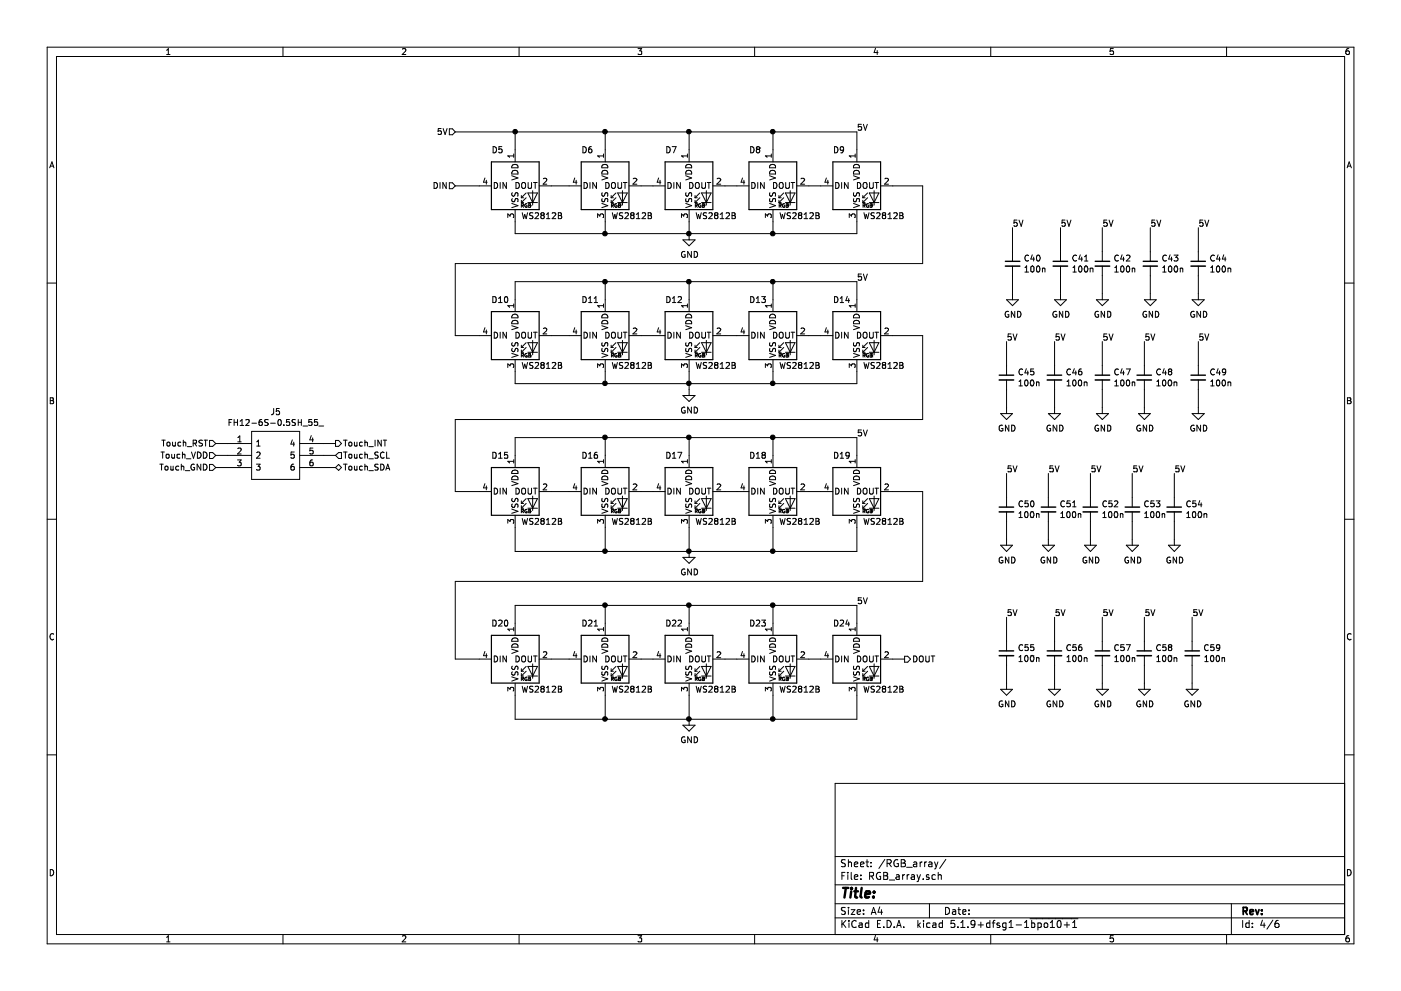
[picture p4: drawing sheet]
EESchema Schematic File Version 4
EELAYER 30 0
EELAYER END
$Descr A4 11693 8268
encoding utf-8
Sheet 4 6
Title ""
Date ""
Rev ""
Comp ""
Comment1 ""
Comment2 ""
Comment3 ""
Comment4 ""
$EndDescr
$Comp
L LED:WS2812B D5
U 1 1
P 4300 1550
F 0 "D5" H 4100 1850 50  0000 L CNN
F 1 "WS2812B" H 4350 1300 50  0000 L CNN
F 2 "LED_SMD:LED_WS2812B_PLCC4_5.0x5.0mm_P3.2mm" H 4350 1250 50  0001 L TNN
F 3 "https://cdn-shop.adafruit.com/datasheets/WS2812B.pdf" H 4400 1175 50  0001 L TNN
	1    4300 1550
	1    0    0    -1  
$EndComp
$Comp
L LED:WS2812B D6
U 1 1
P 5050 1550
F 0 "D6" H 4850 1850 50  0000 L CNN
F 1 "WS2812B" H 5100 1300 50  0000 L CNN
F 2 "LED_SMD:LED_WS2812B_PLCC4_5.0x5.0mm_P3.2mm" H 5100 1250 50  0001 L TNN
F 3 "https://cdn-shop.adafruit.com/datasheets/WS2812B.pdf" H 5150 1175 50  0001 L TNN
	1    5050 1550
	1    0    0    -1  
$EndComp
$Comp
L LED:WS2812B D7
U 1 1
P 5750 1550
F 0 "D7" H 5550 1850 50  0000 L CNN
F 1 "WS2812B" H 5800 1300 50  0000 L CNN
F 2 "LED_SMD:LED_WS2812B_PLCC4_5.0x5.0mm_P3.2mm" H 5800 1250 50  0001 L TNN
F 3 "https://cdn-shop.adafruit.com/datasheets/WS2812B.pdf" H 5850 1175 50  0001 L TNN
	1    5750 1550
	1    0    0    -1  
$EndComp
$Comp
L LED:WS2812B D8
U 1 1
P 6450 1550
F 0 "D8" H 6250 1850 50  0000 L CNN
F 1 "WS2812B" H 6500 1300 50  0000 L CNN
F 2 "LED_SMD:LED_WS2812B_PLCC4_5.0x5.0mm_P3.2mm" H 6500 1250 50  0001 L TNN
F 3 "https://cdn-shop.adafruit.com/datasheets/WS2812B.pdf" H 6550 1175 50  0001 L TNN
	1    6450 1550
	1    0    0    -1  
$EndComp
$Comp
L LED:WS2812B D9
U 1 1
P 7150 1550
F 0 "D9" H 6950 1850 50  0000 L CNN
F 1 "WS2812B" H 7200 1300 50  0000 L CNN
F 2 "LED_SMD:LED_WS2812B_PLCC4_5.0x5.0mm_P3.2mm" H 7200 1250 50  0001 L TNN
F 3 "https://cdn-shop.adafruit.com/datasheets/WS2812B.pdf" H 7250 1175 50  0001 L TNN
	1    7150 1550
	1    0    0    -1  
$EndComp
$Comp
L LED:WS2812B D10
U 1 1
P 4300 2800
F 0 "D10" H 4100 3100 50  0000 L CNN
F 1 "WS2812B" H 4350 2550 50  0000 L CNN
F 2 "LED_SMD:LED_WS2812B_PLCC4_5.0x5.0mm_P3.2mm" H 4350 2500 50  0001 L TNN
F 3 "https://cdn-shop.adafruit.com/datasheets/WS2812B.pdf" H 4400 2425 50  0001 L TNN
	1    4300 2800
	1    0    0    -1  
$EndComp
$Comp
L LED:WS2812B D11
U 1 1
P 5050 2800
F 0 "D11" H 4850 3100 50  0000 L CNN
F 1 "WS2812B" H 5100 2550 50  0000 L CNN
F 2 "LED_SMD:LED_WS2812B_PLCC4_5.0x5.0mm_P3.2mm" H 5100 2500 50  0001 L TNN
F 3 "https://cdn-shop.adafruit.com/datasheets/WS2812B.pdf" H 5150 2425 50  0001 L TNN
	1    5050 2800
	1    0    0    -1  
$EndComp
$Comp
L LED:WS2812B D12
U 1 1
P 5750 2800
F 0 "D12" H 5550 3100 50  0000 L CNN
F 1 "WS2812B" H 5800 2550 50  0000 L CNN
F 2 "LED_SMD:LED_WS2812B_PLCC4_5.0x5.0mm_P3.2mm" H 5800 2500 50  0001 L TNN
F 3 "https://cdn-shop.adafruit.com/datasheets/WS2812B.pdf" H 5850 2425 50  0001 L TNN
	1    5750 2800
	1    0    0    -1  
$EndComp
$Comp
L LED:WS2812B D13
U 1 1
P 6450 2800
F 0 "D13" H 6250 3100 50  0000 L CNN
F 1 "WS2812B" H 6500 2550 50  0000 L CNN
F 2 "LED_SMD:LED_WS2812B_PLCC4_5.0x5.0mm_P3.2mm" H 6500 2500 50  0001 L TNN
F 3 "https://cdn-shop.adafruit.com/datasheets/WS2812B.pdf" H 6550 2425 50  0001 L TNN
	1    6450 2800
	1    0    0    -1  
$EndComp
$Comp
L LED:WS2812B D14
U 1 1
P 7150 2800
F 0 "D14" H 6950 3100 50  0000 L CNN
F 1 "WS2812B" H 7200 2550 50  0000 L CNN
F 2 "LED_SMD:LED_WS2812B_PLCC4_5.0x5.0mm_P3.2mm" H 7200 2500 50  0001 L TNN
F 3 "https://cdn-shop.adafruit.com/datasheets/WS2812B.pdf" H 7250 2425 50  0001 L TNN
	1    7150 2800
	1    0    0    -1  
$EndComp
$Comp
L LED:WS2812B D15
U 1 1
P 4300 4100
F 0 "D15" H 4100 4400 50  0000 L CNN
F 1 "WS2812B" H 4350 3850 50  0000 L CNN
F 2 "LED_SMD:LED_WS2812B_PLCC4_5.0x5.0mm_P3.2mm" H 4350 3800 50  0001 L TNN
F 3 "https://cdn-shop.adafruit.com/datasheets/WS2812B.pdf" H 4400 3725 50  0001 L TNN
	1    4300 4100
	1    0    0    -1  
$EndComp
$Comp
L LED:WS2812B D16
U 1 1
P 5050 4100
F 0 "D16" H 4850 4400 50  0000 L CNN
F 1 "WS2812B" H 5100 3850 50  0000 L CNN
F 2 "LED_SMD:LED_WS2812B_PLCC4_5.0x5.0mm_P3.2mm" H 5100 3800 50  0001 L TNN
F 3 "https://cdn-shop.adafruit.com/datasheets/WS2812B.pdf" H 5150 3725 50  0001 L TNN
	1    5050 4100
	1    0    0    -1  
$EndComp
$Comp
L LED:WS2812B D17
U 1 1
P 5750 4100
F 0 "D17" H 5550 4400 50  0000 L CNN
F 1 "WS2812B" H 5800 3850 50  0000 L CNN
F 2 "LED_SMD:LED_WS2812B_PLCC4_5.0x5.0mm_P3.2mm" H 5800 3800 50  0001 L TNN
F 3 "https://cdn-shop.adafruit.com/datasheets/WS2812B.pdf" H 5850 3725 50  0001 L TNN
	1    5750 4100
	1    0    0    -1  
$EndComp
$Comp
L LED:WS2812B D18
U 1 1
P 6450 4100
F 0 "D18" H 6250 4400 50  0000 L CNN
F 1 "WS2812B" H 6500 3850 50  0000 L CNN
F 2 "LED_SMD:LED_WS2812B_PLCC4_5.0x5.0mm_P3.2mm" H 6500 3800 50  0001 L TNN
F 3 "https://cdn-shop.adafruit.com/datasheets/WS2812B.pdf" H 6550 3725 50  0001 L TNN
	1    6450 4100
	1    0    0    -1  
$EndComp
$Comp
L LED:WS2812B D19
U 1 1
P 7150 4100
F 0 "D19" H 6950 4400 50  0000 L CNN
F 1 "WS2812B" H 7200 3850 50  0000 L CNN
F 2 "LED_SMD:LED_WS2812B_PLCC4_5.0x5.0mm_P3.2mm" H 7200 3800 50  0001 L TNN
F 3 "https://cdn-shop.adafruit.com/datasheets/WS2812B.pdf" H 7250 3725 50  0001 L TNN
	1    7150 4100
	1    0    0    -1  
$EndComp
$Comp
L LED:WS2812B D20
U 1 1
P 4300 5500
F 0 "D20" H 4100 5800 50  0000 L CNN
F 1 "WS2812B" H 4350 5250 50  0000 L CNN
F 2 "LED_SMD:LED_WS2812B_PLCC4_5.0x5.0mm_P3.2mm" H 4350 5200 50  0001 L TNN
F 3 "https://cdn-shop.adafruit.com/datasheets/WS2812B.pdf" H 4400 5125 50  0001 L TNN
	1    4300 5500
	1    0    0    -1  
$EndComp
$Comp
L LED:WS2812B D21
U 1 1
P 5050 5500
F 0 "D21" H 4850 5800 50  0000 L CNN
F 1 "WS2812B" H 5100 5250 50  0000 L CNN
F 2 "LED_SMD:LED_WS2812B_PLCC4_5.0x5.0mm_P3.2mm" H 5100 5200 50  0001 L TNN
F 3 "https://cdn-shop.adafruit.com/datasheets/WS2812B.pdf" H 5150 5125 50  0001 L TNN
	1    5050 5500
	1    0    0    -1  
$EndComp
$Comp
L LED:WS2812B D22
U 1 1
P 5750 5500
F 0 "D22" H 5550 5800 50  0000 L CNN
F 1 "WS2812B" H 5800 5250 50  0000 L CNN
F 2 "LED_SMD:LED_WS2812B_PLCC4_5.0x5.0mm_P3.2mm" H 5800 5200 50  0001 L TNN
F 3 "https://cdn-shop.adafruit.com/datasheets/WS2812B.pdf" H 5850 5125 50  0001 L TNN
	1    5750 5500
	1    0    0    -1  
$EndComp
$Comp
L LED:WS2812B D23
U 1 1
P 6450 5500
F 0 "D23" H 6250 5800 50  0000 L CNN
F 1 "WS2812B" H 6500 5250 50  0000 L CNN
F 2 "LED_SMD:LED_WS2812B_PLCC4_5.0x5.0mm_P3.2mm" H 6500 5200 50  0001 L TNN
F 3 "https://cdn-shop.adafruit.com/datasheets/WS2812B.pdf" H 6550 5125 50  0001 L TNN
	1    6450 5500
	1    0    0    -1  
$EndComp
$Comp
L LED:WS2812B D24
U 1 1
P 7150 5500
F 0 "D24" H 6950 5800 50  0000 L CNN
F 1 "WS2812B" H 7200 5250 50  0000 L CNN
F 2 "LED_SMD:LED_WS2812B_PLCC4_5.0x5.0mm_P3.2mm" H 7200 5200 50  0001 L TNN
F 3 "https://cdn-shop.adafruit.com/datasheets/WS2812B.pdf" H 7250 5125 50  0001 L TNN
	1    7150 5500
	1    0    0    -1  
$EndComp
Wire Wire Line
	4600 1550 4750 1550
Wire Wire Line
	5350 1550 5450 1550
Wire Wire Line
	6050 1550 6150 1550
Wire Wire Line
	6750 1550 6850 1550
Wire Wire Line
	4600 2800 4750 2800
Wire Wire Line
	5350 2800 5450 2800
Wire Wire Line
	6050 2800 6150 2800
Wire Wire Line
	6750 2800 6850 2800
Wire Wire Line
	4600 4100 4750 4100
Wire Wire Line
	5350 4100 5450 4100
Wire Wire Line
	6050 4100 6150 4100
Wire Wire Line
	6750 4100 6850 4100
Wire Wire Line
	4600 5500 4750 5500
Wire Wire Line
	5350 5500 5450 5500
Wire Wire Line
	6050 5500 6150 5500
Wire Wire Line
	6750 5500 6850 5500
Wire Wire Line
	7450 1550 7700 1550
Wire Wire Line
	7700 2200 3800 2200
Wire Wire Line
	3800 2200 3800 2800
Wire Wire Line
	3800 2800 4000 2800
Wire Wire Line
	7450 2800 7700 2800
Wire Wire Line
	7700 3500 3800 3500
Wire Wire Line
	3800 4100 4000 4100
Text HLabel 3800 1100 0    50   Input ~ 0
5V
Wire Wire Line
	3800 1100 4300 1100
Wire Wire Line
	7150 1100 7150 1250
Wire Wire Line
	6450 1250 6450 1100
Connection ~ 6450 1100
Wire Wire Line
	6450 1100 7150 1100
Wire Wire Line
	5750 1250 5750 1100
Connection ~ 5750 1100
Wire Wire Line
	5750 1100 6450 1100
Wire Wire Line
	5050 1250 5050 1100
Connection ~ 5050 1100
Wire Wire Line
	5050 1100 5750 1100
Wire Wire Line
	4300 1250 4300 1100
Connection ~ 4300 1100
Wire Wire Line
	4300 1100 5050 1100
Text Label 7150 1100 0    50   ~ 0
5V
Wire Wire Line
	7150 2500 7150 2350
Wire Wire Line
	7150 2350 6450 2350
Wire Wire Line
	4300 2350 4300 2500
Wire Wire Line
	5050 2500 5050 2350
Connection ~ 5050 2350
Wire Wire Line
	5050 2350 4300 2350
Wire Wire Line
	5750 2500 5750 2350
Connection ~ 5750 2350
Wire Wire Line
	5750 2350 5050 2350
Wire Wire Line
	6450 2500 6450 2350
Connection ~ 6450 2350
Wire Wire Line
	6450 2350 5750 2350
Text Label 7150 2350 0    50   ~ 0
5V
Wire Wire Line
	3800 3500 3800 4100
Wire Wire Line
	4300 3800 4300 3650
Wire Wire Line
	4300 3650 5050 3650
Wire Wire Line
	7150 3650 7150 3800
Wire Wire Line
	6450 3800 6450 3650
Connection ~ 6450 3650
Wire Wire Line
	6450 3650 7150 3650
Wire Wire Line
	5750 3800 5750 3650
Connection ~ 5750 3650
Wire Wire Line
	5750 3650 6450 3650
Wire Wire Line
	5050 3800 5050 3650
Connection ~ 5050 3650
Wire Wire Line
	5050 3650 5750 3650
Text Label 7150 3650 0    50   ~ 0
5V
Wire Wire Line
	7150 3100 7150 3200
Wire Wire Line
	7150 3200 6450 3200
Wire Wire Line
	4300 3200 4300 3100
Wire Wire Line
	5050 3100 5050 3200
Connection ~ 5050 3200
Wire Wire Line
	5050 3200 4300 3200
Wire Wire Line
	5750 3100 5750 3200
Connection ~ 5750 3200
Wire Wire Line
	5750 3200 5050 3200
Wire Wire Line
	6450 3100 6450 3200
Connection ~ 6450 3200
Wire Wire Line
	6450 3200 5750 3200
$Comp
L power:GND #PWR053
U 1 1
P 5750 3250
F 0 "#PWR053" H 5750 3000 50  0001 C CNN
F 1 "GND" H 5755 3077 50  0000 C CNN
F 2 "" H 5750 3250 50  0001 C CNN
F 3 "" H 5750 3250 50  0001 C CNN
	1    5750 3250
	1    0    0    -1  
$EndComp
Wire Wire Line
	5750 3200 5750 3250
Wire Wire Line
	4300 1850 4300 1950
Wire Wire Line
	4300 1950 5050 1950
Wire Wire Line
	7150 1950 7150 1850
Wire Wire Line
	6450 1850 6450 1950
Connection ~ 6450 1950
Wire Wire Line
	6450 1950 7150 1950
Wire Wire Line
	5750 1850 5750 1950
Connection ~ 5750 1950
Wire Wire Line
	5750 1950 6450 1950
Wire Wire Line
	5050 1850 5050 1950
Connection ~ 5050 1950
Wire Wire Line
	5050 1950 5750 1950
$Comp
L power:GND #PWR052
U 1 1
P 5750 1950
F 0 "#PWR052" H 5750 1700 50  0001 C CNN
F 1 "GND" H 5755 1777 50  0000 C CNN
F 2 "" H 5750 1950 50  0001 C CNN
F 3 "" H 5750 1950 50  0001 C CNN
	1    5750 1950
	1    0    0    -1  
$EndComp
Wire Wire Line
	7700 1550 7700 2200
Wire Wire Line
	7700 2800 7700 3500
Wire Wire Line
	4300 4400 4300 4600
Wire Wire Line
	4300 4600 5050 4600
Wire Wire Line
	7150 4600 7150 4400
Wire Wire Line
	6450 4400 6450 4600
Connection ~ 6450 4600
Wire Wire Line
	6450 4600 7150 4600
Wire Wire Line
	5750 4400 5750 4600
Connection ~ 5750 4600
Wire Wire Line
	5750 4600 6450 4600
Wire Wire Line
	5050 4400 5050 4600
Connection ~ 5050 4600
Wire Wire Line
	5050 4600 5750 4600
$Comp
L power:GND #PWR054
U 1 1
P 5750 4600
F 0 "#PWR054" H 5750 4350 50  0001 C CNN
F 1 "GND" H 5755 4427 50  0000 C CNN
F 2 "" H 5750 4600 50  0001 C CNN
F 3 "" H 5750 4600 50  0001 C CNN
	1    5750 4600
	1    0    0    -1  
$EndComp
Wire Wire Line
	7700 4100 7700 4850
Wire Wire Line
	7700 4850 3800 4850
Wire Wire Line
	3800 5500 4000 5500
Wire Wire Line
	7450 4100 7700 4100
Wire Wire Line
	3800 4850 3800 5500
Wire Wire Line
	4300 5200 4300 5050
Wire Wire Line
	4300 5050 5050 5050
Wire Wire Line
	7150 5050 7150 5200
Wire Wire Line
	6450 5050 6450 5200
Connection ~ 6450 5050
Wire Wire Line
	6450 5050 7150 5050
Wire Wire Line
	5750 5200 5750 5050
Connection ~ 5750 5050
Wire Wire Line
	5750 5050 6450 5050
Wire Wire Line
	5050 5200 5050 5050
Connection ~ 5050 5050
Wire Wire Line
	5050 5050 5750 5050
Text Label 7150 5050 0    50   ~ 0
5V
$Comp
L power:GND #PWR055
U 1 1
P 5750 6000
F 0 "#PWR055" H 5750 5750 50  0001 C CNN
F 1 "GND" H 5755 5827 50  0000 C CNN
F 2 "" H 5750 6000 50  0001 C CNN
F 3 "" H 5750 6000 50  0001 C CNN
	1    5750 6000
	1    0    0    -1  
$EndComp
Wire Wire Line
	4300 5800 4300 6000
Wire Wire Line
	7150 6000 7150 5800
Connection ~ 5750 6000
Wire Wire Line
	5750 6000 6450 6000
Wire Wire Line
	6450 5800 6450 6000
Connection ~ 6450 6000
Wire Wire Line
	6450 6000 7150 6000
Wire Wire Line
	5050 5800 5050 6000
Wire Wire Line
	4300 6000 5050 6000
Connection ~ 5050 6000
Wire Wire Line
	5050 6000 5750 6000
Wire Wire Line
	5750 6000 5750 5800
Text HLabel 3800 1550 0    50   Input ~ 0
DIN
Wire Wire Line
	3800 1550 4000 1550
Text HLabel 7550 5500 2    50   Output ~ 0
DOUT
Wire Wire Line
	7450 5500 7550 5500
$Comp
L Device:C_Small C40
U 1 1
P 8450 2200
F 0 "C40" H 8542 2246 50  0000 L CNN
F 1 "100n" H 8542 2155 50  0000 L CNN
F 2 "Capacitor_SMD:C_0402_1005Metric" H 8450 2200 50  0001 C CNN
F 3 "~" H 8450 2200 50  0001 C CNN
	1    8450 2200
	1    0    0    -1  
$EndComp
$Comp
L power:GND #PWR057
U 1 1
P 8450 2450
F 0 "#PWR057" H 8450 2200 50  0001 C CNN
F 1 "GND" H 8455 2277 50  0000 C CNN
F 2 "" H 8450 2450 50  0001 C CNN
F 3 "" H 8450 2450 50  0001 C CNN
	1    8450 2450
	1    0    0    -1  
$EndComp
Wire Wire Line
	8450 2100 8450 1900
Wire Wire Line
	8450 2300 8450 2450
Text Label 8450 1900 0    50   ~ 0
5V
$Comp
L Device:C_Small C44
U 1 1
P 10000 2200
F 0 "C44" H 10092 2246 50  0000 L CNN
F 1 "100n" H 10092 2155 50  0000 L CNN
F 2 "Capacitor_SMD:C_0402_1005Metric" H 10000 2200 50  0001 C CNN
F 3 "~" H 10000 2200 50  0001 C CNN
	1    10000 2200
	1    0    0    -1  
$EndComp
$Comp
L power:GND #PWR061
U 1 1
P 10000 2450
F 0 "#PWR061" H 10000 2200 50  0001 C CNN
F 1 "GND" H 10005 2277 50  0000 C CNN
F 2 "" H 10000 2450 50  0001 C CNN
F 3 "" H 10000 2450 50  0001 C CNN
	1    10000 2450
	1    0    0    -1  
$EndComp
Wire Wire Line
	10000 2100 10000 1900
Wire Wire Line
	10000 2300 10000 2450
Text Label 10000 1900 0    50   ~ 0
5V
$Comp
L Device:C_Small C48
U 1 1
P 9550 3150
F 0 "C48" H 9642 3196 50  0000 L CNN
F 1 "100n" H 9642 3105 50  0000 L CNN
F 2 "Capacitor_SMD:C_0402_1005Metric" H 9550 3150 50  0001 C CNN
F 3 "~" H 9550 3150 50  0001 C CNN
	1    9550 3150
	1    0    0    -1  
$EndComp
$Comp
L power:GND #PWR065
U 1 1
P 9550 3400
F 0 "#PWR065" H 9550 3150 50  0001 C CNN
F 1 "GND" H 9555 3227 50  0000 C CNN
F 2 "" H 9550 3400 50  0001 C CNN
F 3 "" H 9550 3400 50  0001 C CNN
	1    9550 3400
	1    0    0    -1  
$EndComp
Wire Wire Line
	9550 3050 9550 2850
Wire Wire Line
	9550 3250 9550 3400
Text Label 9550 2850 0    50   ~ 0
5V
$Comp
L Device:C_Small C52
U 1 1
P 9100 4250
F 0 "C52" H 9192 4296 50  0000 L CNN
F 1 "100n" H 9192 4205 50  0000 L CNN
F 2 "Capacitor_SMD:C_0402_1005Metric" H 9100 4250 50  0001 C CNN
F 3 "~" H 9100 4250 50  0001 C CNN
	1    9100 4250
	1    0    0    -1  
$EndComp
$Comp
L power:GND #PWR069
U 1 1
P 9100 4500
F 0 "#PWR069" H 9100 4250 50  0001 C CNN
F 1 "GND" H 9105 4327 50  0000 C CNN
F 2 "" H 9100 4500 50  0001 C CNN
F 3 "" H 9100 4500 50  0001 C CNN
	1    9100 4500
	1    0    0    -1  
$EndComp
Wire Wire Line
	9100 4150 9100 3950
Wire Wire Line
	9100 4350 9100 4500
Text Label 9100 3950 0    50   ~ 0
5V
$Comp
L Device:C_Small C42
U 1 1
P 9200 2200
F 0 "C42" H 9292 2246 50  0000 L CNN
F 1 "100n" H 9292 2155 50  0000 L CNN
F 2 "Capacitor_SMD:C_0402_1005Metric" H 9200 2200 50  0001 C CNN
F 3 "~" H 9200 2200 50  0001 C CNN
	1    9200 2200
	1    0    0    -1  
$EndComp
$Comp
L power:GND #PWR059
U 1 1
P 9200 2450
F 0 "#PWR059" H 9200 2200 50  0001 C CNN
F 1 "GND" H 9205 2277 50  0000 C CNN
F 2 "" H 9200 2450 50  0001 C CNN
F 3 "" H 9200 2450 50  0001 C CNN
	1    9200 2450
	1    0    0    -1  
$EndComp
Wire Wire Line
	9200 2100 9200 1900
Wire Wire Line
	9200 2300 9200 2450
Text Label 9200 1900 0    50   ~ 0
5V
$Comp
L Device:C_Small C46
U 1 1
P 8800 3150
F 0 "C46" H 8892 3196 50  0000 L CNN
F 1 "100n" H 8892 3105 50  0000 L CNN
F 2 "Capacitor_SMD:C_0402_1005Metric" H 8800 3150 50  0001 C CNN
F 3 "~" H 8800 3150 50  0001 C CNN
	1    8800 3150
	1    0    0    -1  
$EndComp
$Comp
L power:GND #PWR063
U 1 1
P 8800 3400
F 0 "#PWR063" H 8800 3150 50  0001 C CNN
F 1 "GND" H 8805 3227 50  0000 C CNN
F 2 "" H 8800 3400 50  0001 C CNN
F 3 "" H 8800 3400 50  0001 C CNN
	1    8800 3400
	1    0    0    -1  
$EndComp
Wire Wire Line
	8800 3050 8800 2850
Wire Wire Line
	8800 3250 8800 3400
Text Label 8800 2850 0    50   ~ 0
5V
$Comp
L Device:C_Small C50
U 1 1
P 8400 4250
F 0 "C50" H 8492 4296 50  0000 L CNN
F 1 "100n" H 8492 4205 50  0000 L CNN
F 2 "Capacitor_SMD:C_0402_1005Metric" H 8400 4250 50  0001 C CNN
F 3 "~" H 8400 4250 50  0001 C CNN
	1    8400 4250
	1    0    0    -1  
$EndComp
$Comp
L power:GND #PWR067
U 1 1
P 8400 4500
F 0 "#PWR067" H 8400 4250 50  0001 C CNN
F 1 "GND" H 8405 4327 50  0000 C CNN
F 2 "" H 8400 4500 50  0001 C CNN
F 3 "" H 8400 4500 50  0001 C CNN
	1    8400 4500
	1    0    0    -1  
$EndComp
Wire Wire Line
	8400 4150 8400 3950
Wire Wire Line
	8400 4350 8400 4500
Text Label 8400 3950 0    50   ~ 0
5V
$Comp
L Device:C_Small C54
U 1 1
P 9800 4250
F 0 "C54" H 9892 4296 50  0000 L CNN
F 1 "100n" H 9892 4205 50  0000 L CNN
F 2 "Capacitor_SMD:C_0402_1005Metric" H 9800 4250 50  0001 C CNN
F 3 "~" H 9800 4250 50  0001 C CNN
	1    9800 4250
	1    0    0    -1  
$EndComp
$Comp
L power:GND #PWR071
U 1 1
P 9800 4500
F 0 "#PWR071" H 9800 4250 50  0001 C CNN
F 1 "GND" H 9805 4327 50  0000 C CNN
F 2 "" H 9800 4500 50  0001 C CNN
F 3 "" H 9800 4500 50  0001 C CNN
	1    9800 4500
	1    0    0    -1  
$EndComp
Wire Wire Line
	9800 4150 9800 3950
Wire Wire Line
	9800 4350 9800 4500
Text Label 9800 3950 0    50   ~ 0
5V
$Comp
L Device:C_Small C56
U 1 1
P 8800 5450
F 0 "C56" H 8892 5496 50  0000 L CNN
F 1 "100n" H 8892 5405 50  0000 L CNN
F 2 "Capacitor_SMD:C_0402_1005Metric" H 8800 5450 50  0001 C CNN
F 3 "~" H 8800 5450 50  0001 C CNN
	1    8800 5450
	1    0    0    -1  
$EndComp
$Comp
L power:GND #PWR073
U 1 1
P 8800 5700
F 0 "#PWR073" H 8800 5450 50  0001 C CNN
F 1 "GND" H 8805 5527 50  0000 C CNN
F 2 "" H 8800 5700 50  0001 C CNN
F 3 "" H 8800 5700 50  0001 C CNN
	1    8800 5700
	1    0    0    -1  
$EndComp
Wire Wire Line
	8800 5350 8800 5150
Wire Wire Line
	8800 5550 8800 5700
Text Label 8800 5150 0    50   ~ 0
5V
$Comp
L Device:C_Small C58
U 1 1
P 9550 5450
F 0 "C58" H 9642 5496 50  0000 L CNN
F 1 "100n" H 9642 5405 50  0000 L CNN
F 2 "Capacitor_SMD:C_0402_1005Metric" H 9550 5450 50  0001 C CNN
F 3 "~" H 9550 5450 50  0001 C CNN
	1    9550 5450
	1    0    0    -1  
$EndComp
$Comp
L power:GND #PWR075
U 1 1
P 9550 5700
F 0 "#PWR075" H 9550 5450 50  0001 C CNN
F 1 "GND" H 9555 5527 50  0000 C CNN
F 2 "" H 9550 5700 50  0001 C CNN
F 3 "" H 9550 5700 50  0001 C CNN
	1    9550 5700
	1    0    0    -1  
$EndComp
Wire Wire Line
	9550 5350 9550 5150
Wire Wire Line
	9550 5550 9550 5700
Text Label 9550 5150 0    50   ~ 0
5V
$Comp
L Device:C_Small C41
U 1 1
P 8850 2200
F 0 "C41" H 8942 2246 50  0000 L CNN
F 1 "100n" H 8942 2155 50  0000 L CNN
F 2 "Capacitor_SMD:C_0402_1005Metric" H 8850 2200 50  0001 C CNN
F 3 "~" H 8850 2200 50  0001 C CNN
	1    8850 2200
	1    0    0    -1  
$EndComp
$Comp
L power:GND #PWR058
U 1 1
P 8850 2450
F 0 "#PWR058" H 8850 2200 50  0001 C CNN
F 1 "GND" H 8855 2277 50  0000 C CNN
F 2 "" H 8850 2450 50  0001 C CNN
F 3 "" H 8850 2450 50  0001 C CNN
	1    8850 2450
	1    0    0    -1  
$EndComp
Wire Wire Line
	8850 2100 8850 1900
Wire Wire Line
	8850 2300 8850 2450
Text Label 8850 1900 0    50   ~ 0
5V
$Comp
L Device:C_Small C45
U 1 1
P 8400 3150
F 0 "C45" H 8492 3196 50  0000 L CNN
F 1 "100n" H 8492 3105 50  0000 L CNN
F 2 "Capacitor_SMD:C_0402_1005Metric" H 8400 3150 50  0001 C CNN
F 3 "~" H 8400 3150 50  0001 C CNN
	1    8400 3150
	1    0    0    -1  
$EndComp
$Comp
L power:GND #PWR062
U 1 1
P 8400 3400
F 0 "#PWR062" H 8400 3150 50  0001 C CNN
F 1 "GND" H 8405 3227 50  0000 C CNN
F 2 "" H 8400 3400 50  0001 C CNN
F 3 "" H 8400 3400 50  0001 C CNN
	1    8400 3400
	1    0    0    -1  
$EndComp
Wire Wire Line
	8400 3050 8400 2850
Wire Wire Line
	8400 3250 8400 3400
Text Label 8400 2850 0    50   ~ 0
5V
$Comp
L Device:C_Small C59
U 1 1
P 9950 5450
F 0 "C59" H 10042 5496 50  0000 L CNN
F 1 "100n" H 10042 5405 50  0000 L CNN
F 2 "Capacitor_SMD:C_0402_1005Metric" H 9950 5450 50  0001 C CNN
F 3 "~" H 9950 5450 50  0001 C CNN
	1    9950 5450
	1    0    0    -1  
$EndComp
$Comp
L power:GND #PWR066
U 1 1
P 9950 5700
F 0 "#PWR066" H 9950 5450 50  0001 C CNN
F 1 "GND" H 9955 5527 50  0000 C CNN
F 2 "" H 9950 5700 50  0001 C CNN
F 3 "" H 9950 5700 50  0001 C CNN
	1    9950 5700
	1    0    0    -1  
$EndComp
Wire Wire Line
	9950 5350 9950 5150
Wire Wire Line
	9950 5550 9950 5700
Text Label 9950 5150 0    50   ~ 0
5V
$Comp
L Device:C_Small C53
U 1 1
P 9450 4250
F 0 "C53" H 9542 4296 50  0000 L CNN
F 1 "100n" H 9542 4205 50  0000 L CNN
F 2 "Capacitor_SMD:C_0402_1005Metric" H 9450 4250 50  0001 C CNN
F 3 "~" H 9450 4250 50  0001 C CNN
	1    9450 4250
	1    0    0    -1  
$EndComp
$Comp
L power:GND #PWR070
U 1 1
P 9450 4500
F 0 "#PWR070" H 9450 4250 50  0001 C CNN
F 1 "GND" H 9455 4327 50  0000 C CNN
F 2 "" H 9450 4500 50  0001 C CNN
F 3 "" H 9450 4500 50  0001 C CNN
	1    9450 4500
	1    0    0    -1  
$EndComp
Wire Wire Line
	9450 4150 9450 3950
Wire Wire Line
	9450 4350 9450 4500
Text Label 9450 3950 0    50   ~ 0
5V
$Comp
L Device:C_Small C43
U 1 1
P 9600 2200
F 0 "C43" H 9692 2246 50  0000 L CNN
F 1 "100n" H 9692 2155 50  0000 L CNN
F 2 "Capacitor_SMD:C_0402_1005Metric" H 9600 2200 50  0001 C CNN
F 3 "~" H 9600 2200 50  0001 C CNN
	1    9600 2200
	1    0    0    -1  
$EndComp
$Comp
L power:GND #PWR060
U 1 1
P 9600 2450
F 0 "#PWR060" H 9600 2200 50  0001 C CNN
F 1 "GND" H 9605 2277 50  0000 C CNN
F 2 "" H 9600 2450 50  0001 C CNN
F 3 "" H 9600 2450 50  0001 C CNN
	1    9600 2450
	1    0    0    -1  
$EndComp
Wire Wire Line
	9600 2100 9600 1900
Wire Wire Line
	9600 2300 9600 2450
Text Label 9600 1900 0    50   ~ 0
5V
$Comp
L Device:C_Small C47
U 1 1
P 9200 3150
F 0 "C47" H 9292 3196 50  0000 L CNN
F 1 "100n" H 9292 3105 50  0000 L CNN
F 2 "Capacitor_SMD:C_0402_1005Metric" H 9200 3150 50  0001 C CNN
F 3 "~" H 9200 3150 50  0001 C CNN
	1    9200 3150
	1    0    0    -1  
$EndComp
$Comp
L power:GND #PWR064
U 1 1
P 9200 3400
F 0 "#PWR064" H 9200 3150 50  0001 C CNN
F 1 "GND" H 9205 3227 50  0000 C CNN
F 2 "" H 9200 3400 50  0001 C CNN
F 3 "" H 9200 3400 50  0001 C CNN
	1    9200 3400
	1    0    0    -1  
$EndComp
Wire Wire Line
	9200 3050 9200 2850
Wire Wire Line
	9200 3250 9200 3400
Text Label 9200 2850 0    50   ~ 0
5V
$Comp
L Device:C_Small C51
U 1 1
P 8750 4250
F 0 "C51" H 8842 4296 50  0000 L CNN
F 1 "100n" H 8842 4205 50  0000 L CNN
F 2 "Capacitor_SMD:C_0402_1005Metric" H 8750 4250 50  0001 C CNN
F 3 "~" H 8750 4250 50  0001 C CNN
	1    8750 4250
	1    0    0    -1  
$EndComp
$Comp
L power:GND #PWR068
U 1 1
P 8750 4500
F 0 "#PWR068" H 8750 4250 50  0001 C CNN
F 1 "GND" H 8755 4327 50  0000 C CNN
F 2 "" H 8750 4500 50  0001 C CNN
F 3 "" H 8750 4500 50  0001 C CNN
	1    8750 4500
	1    0    0    -1  
$EndComp
Wire Wire Line
	8750 4150 8750 3950
Wire Wire Line
	8750 4350 8750 4500
Text Label 8750 3950 0    50   ~ 0
5V
$Comp
L Device:C_Small C57
U 1 1
P 9200 5450
F 0 "C57" H 9292 5496 50  0000 L CNN
F 1 "100n" H 9292 5405 50  0000 L CNN
F 2 "Capacitor_SMD:C_0402_1005Metric" H 9200 5450 50  0001 C CNN
F 3 "~" H 9200 5450 50  0001 C CNN
	1    9200 5450
	1    0    0    -1  
$EndComp
$Comp
L power:GND #PWR074
U 1 1
P 9200 5700
F 0 "#PWR074" H 9200 5450 50  0001 C CNN
F 1 "GND" H 9205 5527 50  0000 C CNN
F 2 "" H 9200 5700 50  0001 C CNN
F 3 "" H 9200 5700 50  0001 C CNN
	1    9200 5700
	1    0    0    -1  
$EndComp
Wire Wire Line
	9200 5350 9200 5150
Wire Wire Line
	9200 5550 9200 5700
Text Label 9200 5150 0    50   ~ 0
5V
$Comp
L Device:C_Small C55
U 1 1
P 8400 5450
F 0 "C55" H 8492 5496 50  0000 L CNN
F 1 "100n" H 8492 5405 50  0000 L CNN
F 2 "Capacitor_SMD:C_0402_1005Metric" H 8400 5450 50  0001 C CNN
F 3 "~" H 8400 5450 50  0001 C CNN
	1    8400 5450
	1    0    0    -1  
$EndComp
$Comp
L power:GND #PWR072
U 1 1
P 8400 5700
F 0 "#PWR072" H 8400 5450 50  0001 C CNN
F 1 "GND" H 8405 5527 50  0000 C CNN
F 2 "" H 8400 5700 50  0001 C CNN
F 3 "" H 8400 5700 50  0001 C CNN
	1    8400 5700
	1    0    0    -1  
$EndComp
Wire Wire Line
	8400 5350 8400 5150
Wire Wire Line
	8400 5550 8400 5700
Text Label 8400 5150 0    50   ~ 0
5V
$Comp
L Device:C_Small C49
U 1 1
P 10000 3150
F 0 "C49" H 10092 3196 50  0000 L CNN
F 1 "100n" H 10092 3105 50  0000 L CNN
F 2 "Capacitor_SMD:C_0402_1005Metric" H 10000 3150 50  0001 C CNN
F 3 "~" H 10000 3150 50  0001 C CNN
	1    10000 3150
	1    0    0    -1  
$EndComp
$Comp
L power:GND #PWR056
U 1 1
P 10000 3400
F 0 "#PWR056" H 10000 3150 50  0001 C CNN
F 1 "GND" H 10005 3227 50  0000 C CNN
F 2 "" H 10000 3400 50  0001 C CNN
F 3 "" H 10000 3400 50  0001 C CNN
	1    10000 3400
	1    0    0    -1  
$EndComp
Wire Wire Line
	10000 3050 10000 2850
Wire Wire Line
	10000 3250 10000 3400
Text Label 10000 2850 0    50   ~ 0
5V
$Comp
L EnvOpenPico-rescue:FH12-6S-0.5SH_55_-FH12-6S-0.5SH_55_ J5
U 1 1
P 1900 3700
AR Path="/6249AFDD" Ref="J5"  Part="1" 
AR Path="/61FD836B/6249AFDD" Ref="J5"  Part="1" 
F 0 "J5" H 2300 3965 50  0000 C CNN
F 1 "FH12-6S-0.5SH_55_" H 2300 3874 50  0000 C CNN
F 2 "Hirose-FH12-6S-0:FH12-6S-0.5SH_55__1" H 2550 3800 50  0001 L CNN
F 3 "https://www.hirose.com/product/en/download_file/key_name/FH12-6S-0.5SH%2855%29/category/Drawing%20(2D)/doc_file_id/75611/?file_category_id=6&item_id=05860582555&is_series=" H 2550 3700 50  0001 L CNN
F 4 "HIROSE(HRS) - FH12-6S-0.5SH(55) - FFC/FPC CONNECTOR, RECEPTACLE, 6POS 1ROW" H 2550 3600 50  0001 L CNN "Description"
F 5 "" H 2550 3500 50  0001 L CNN "Height"
F 6 "Hirose" H 2550 3400 50  0001 L CNN "Manufacturer_Name"
F 7 "FH12-6S-0.5SH(55)" H 2550 3300 50  0001 L CNN "Manufacturer_Part_Number"
F 8 "798-FH12-6S-0.5SH55" H 2550 3200 50  0001 L CNN "Mouser Part Number"
F 9 "https://www.mouser.co.uk/ProductDetail/Hirose-Connector/FH12-6S-05SH55?qs=Ux3WWAnHpjC%252BfBkf%252BkEyew%3D%3D" H 2550 3100 50  0001 L CNN "Mouser Price/Stock"
F 10 "FH12-6S-0.5SH(55)" H 2550 3000 50  0001 L CNN "Arrow Part Number"
F 11 "https://www.arrow.com/en/products/fh12-6s-0.5sh-55/hirose-electric" H 2550 2900 50  0001 L CNN "Arrow Price/Stock"
	1    1900 3700
	1    0    0    -1  
$EndComp
Text HLabel 1800 3700 0    50   Input ~ 0
Touch_RST
Text HLabel 1800 3800 0    50   Input ~ 0
Touch_VDD
Text HLabel 1800 3900 0    50   Input ~ 0
Touch_GND
Text HLabel 2800 3700 2    50   Output ~ 0
Touch_INT
Text HLabel 2800 3800 2    50   Input ~ 0
Touch_SCL
Text HLabel 2800 3900 2    50   BiDi ~ 0
Touch_SDA
Wire Wire Line
	2700 3700 2800 3700
Wire Wire Line
	2700 3800 2800 3800
Wire Wire Line
	2700 3900 2800 3900
Wire Wire Line
	1800 3700 1900 3700
Wire Wire Line
	1800 3800 1900 3800
Wire Wire Line
	1800 3900 1900 3900
$EndSCHEMATC
